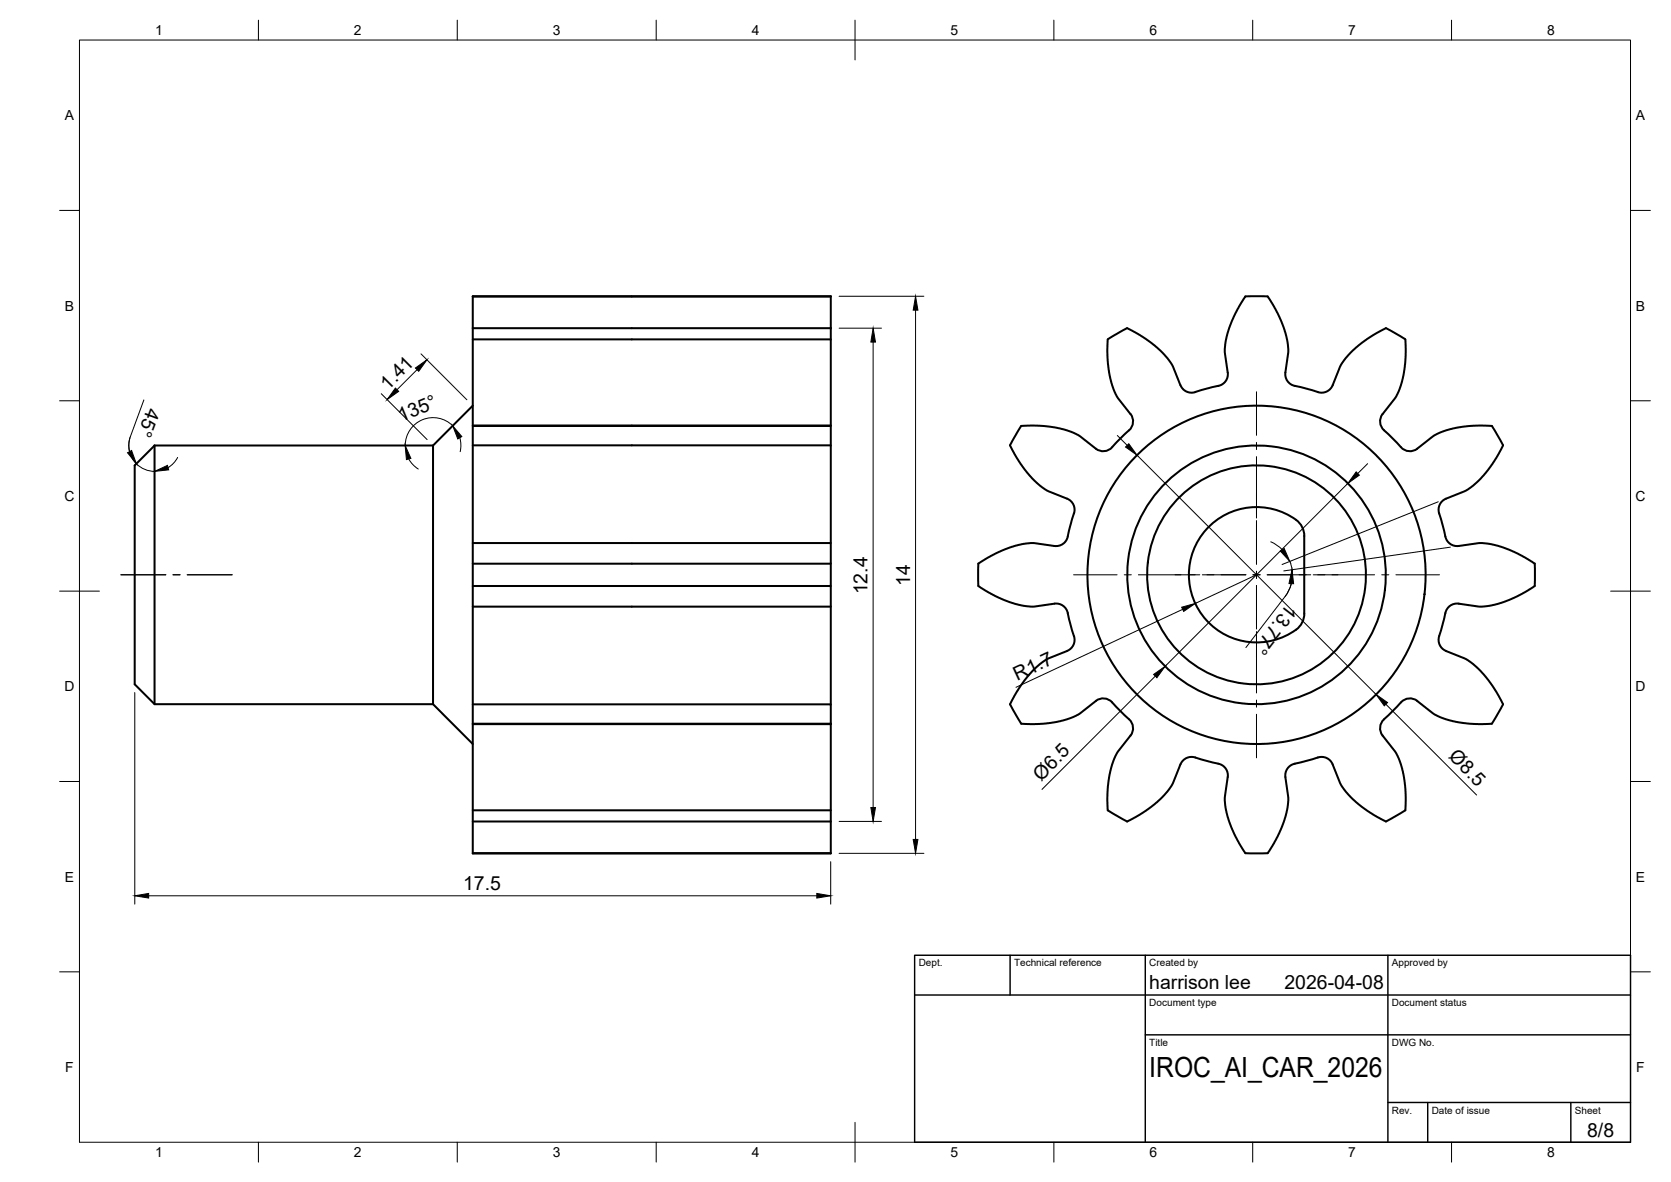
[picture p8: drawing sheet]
<svg xmlns="http://www.w3.org/2000/svg" width="420mm" height="297mm" viewBox="0 0 420 297" stroke-linecap="round" stroke-linejoin="round" font-family="sans-serif">
<!-- layer: Visible -->
<g fill="none" stroke="#000" stroke-width=".51">
<path d="M118.9 74.5h90M313.1 74.5h5.6l2 3.3 2.1 4.6 .9 3.6 .2 2.4-.7 5.2M313.1 74.5l-1.6 2.6-1.3 2.6-1.1 2.7-.7 2.3-.4 3.7 .7 5.2a3.1 3.1 0 0 1-3.1 3.5l-4.3 1.2a3.1 3.1 0 0 1-4.5-1.5l-1.9-4.7-1.3-2-3.3-3.3-3.6-2.5-3.3-1.8-4.9 2.8M118.9 82.5v-8h90v8M118.9 82.5v132h90v-32.5M118.9 82.5h90M118.9 85.3h90M208.9 82.5v94.5M278.5 85.3l-.1 3.3 .2 3 .4 2.8 .7 2.5 1.2 2.9 3.3 4.3a3.1 3.1 0 0 1-.9 4.5l-3.2 3.2a3.1 3.1 0 0 1-4.5 1M353.4 85.3l-4.9-2.8-3.4 1.8-3.5 2.5-3.3 3.3-1.3 2-1.9 4.7a3.1 3.1 0 0 1-4.5 1.5l-4.3-1.2a3.1 3.1 0 0 1-3.1-3.5M353.4 85.3l.1 3.3-.2 3-.4 2.8-.7 2.5-1.3 2.9-3.3 4.2a3.1 3.1 0 0 0 1 4.6l3.1 3.2a3.1 3.1 0 0 0 4.6 1l4.3-3.3 2.9-1.3 2.5-.7 2.9-.4 2.9-.2 3.3 .1M38.9 112l-5 5v55l5 5h70"/>
<path d="M38.9 112v65M108.9 112v65M118.9 101.9l-10 10.1h-70M118.9 107h90M118.9 111.9h90M118.9 106.9h90M275.5 112.8l-4.5-3.5-2.6-1.1-3.5-.8-4.1-.4h-4l-1.5 2.4-1.3 2.5 1.8 3.4 2.5 3.5 2.3 2.4 2.2 1.8 5.5 2.3a3.1 3.1 0 0 1 1.5 4.4l-1.2 4.4a3.1 3.1 0 0 1-3.5 3.1M375.1 107l2.8 4.9-1.8 3.4-2.5 3.5-3.3 3.3-2 1.4-4.7 1.8a3.1 3.1 0 0 0-1.5 4.4l1.3 5.1M118.9 136.5h90M265.1 137.2l-5.2-.7-2.4 .2-3.6 .9-4.7 2.1-3.2 2v5.5M304.4 131.9a16.7 16.7 0 0 1 22.5-.3l.9 1.8 .2 1.3v19.5a5.4 5.4 0 0 1-3.5 4.9 17 17 0 0 1-22.2-4.6 17 17 0 0 1 2.1-22.6zM363.4 134.8a3 3 0 0 0 3.4 2.4l5.2-.7 2.4 .2 3.6 .9 4.7 2.1 3.2 1.9v5.6"/>
<path d="M118.9 141.7h90M118.9 147.3h90M118.9 152.4h90M246 147.3l2.6 1.6 2.6 1.3 2.7 1.1 2.2 .7 3.8 .4 5.2-.7M265.1 151.7a3.1 3.1 0 0 1 3.5 3.1l1.2 4.3a3.1 3.1 0 0 1-1.5 4.5M363.4 154.1l-1.3 5a3.1 3.1 0 0 0 1.5 4.5M385.9 147.3l-2.6 1.6-2.6 1.3-2.7 1.1-2.2 .7-3.8 .4-5.2-.7a2.99 2.99 0 0 0-3.4 2.4M108.9 177l10 10M118.9 177h90v4.9M268.3 163.6l-5.1 2.1-2.6 2-1.8 1.8-2.1 2.7-2.7 4.8M275.5 176.2l-4.2 3.3-2.1 1-4.3 1.1-4.1 .4-4-.2-2.8-4.8M275.6 176.1a3.1 3.1 0 0 1 4.5 1l3.8 3.6"/>
<path d="M363.6 163.6l4.7 1.9 2 1.3 3.3 3.3 2.5 3.6 1.8 3.3-2.8 4.9M118.9 181.9l90 .1M118.9 182h90M283.9 180.8a2.99 2.99 0 0 1 .4 4.1l-3.5 4.5-1.1 2.7-.9 3.4-.4 4.1 .1 4 2.4 1.5 2.5 1.3 3.3-1.8 3.6-2.5 2.4-2.3 1.8-2.2 2.3-5.5a3.1 3.1 0 0 1 4.5-1.5l4.3 1.2a3.1 3.1 0 0 1 3.1 3.5l-.7 5.2 .4 3.8 .7 2.2 1.1 2.7 1.3 2.6 1.6 2.6M323.2 195.3l.7 5.2-.2 2.4-.9 3.6-2.1 4.7-1.9 3.2h-5.7M348 180.7l3.7-3.6a3.2 3.2 0 0 1 4.7-1l4.2 3.4 2.9 1.2 2.5 .7 2.9 .4 2.9 .2 3.3-.1M348 180.8a3 3 0 0 0-.4 4.1l3.5 4.5 1.1 2.7 .8 3.4 .4 4.1v4l-2.5 1.5-2.4 1.3-3.4-1.8-3.5-2.5-2.4-2.3-1.8-2.2-2.3-5.5a3.1 3.1 0 0 0-4.5-1.5l-4.3 1.2a3.1 3.1 0 0 0-3.1 3.5M118.9 203.6h90M118.9 214.4h90M118.9 206.4h90"/>
<circle cx="315.9" cy="144.5" r="42.5"/>
<circle cx="315.9" cy="144.5" r="32.5"/>
<circle cx="315.9" cy="144.5" r="27.5"/>
</g>
<!-- layer: BORDER -->
<g fill="none" stroke="#000" stroke-width=".25">
<path d="M20 10.1h390v276.9h-390zM65 5.1v5M115 5.1v5M165 5.1v5M215 5.1v10M265 5.1v5M315 5.1v5M365 5.1v5M15 52.9h5M410 52.9h5M15 100.7h5M410 100.7h5"/>
<path d="M15 148.6h10M405 148.6h10M15 196.4h5M410 196.4h5M15 244.2h5M410 244.2h5M65 287v5M115 287v5M165 287v5M215 282.1v9.9M265 287v5M315 287v5"/>
<path d="M365 287v5"/>
</g>
<!-- layer: TITLEBLOCK -->
<path d="M230 240.1h180v46.9h-180zM230 250h180M254 240.1v9.9M288 240.1v46.9M349 240.1v46.9M288 260.1h122M349 277.1h61M359 277.1v9.9M395 277.1v9.9" fill="none" stroke="#000" stroke-width=".36"/>
<!-- layer: Smart Centers -->
<g fill="none" stroke="#000" stroke-width=".25">
<path d="M315.9 98.5v10.9M315.9 111.2v1.8M315.9 114.8v15.4M315.9 130.8v11M30.4 144.4h11.3M43.5 144.4h1.8M47.1 144.4h11.3M269.9 144.4h11M282.7 144.4h1.8M286.2 144.4h15.5M302.3 144.4h11M315 144.4h1.8"/>
<path d="M315.9 143.6v1.7M315.9 147.1v11M315.9 158.7v15.4M318.6 144.4h11M330.2 144.4h15.4M347.4 144.4h1.8M351 144.4h10.9M315.9 175.9v1.8M315.9 179.5v10.9"/>
</g>
<!-- layer: FD_Dimensions -->
<g fill="none" stroke="#000" stroke-width=".25">
<path d="M211 74.5h21.3M230.2 77.9v133.1M95.9 98.9l11.5 11.6M104.9 92.9l-5.1 5M105.9 88.9l11.5 11.6M211 82.5h10.6M219.5 86v116.9M32.7 110l-.3 1.7 .2 1.8M36.2 100.5l-3.4 9.2a6.5 6.5 0 0 0 6.1 8.8M44.7 115l-1.1 1.4-1.3 1.1M102.8 115.3l1 1.5 1.4 1.1M113.8 107a7 7 0 0 0-7.6-1.5 7 7 0 0 0-4.3 6.4"/>
<path d="M115.6 110l.3 1.8-.2 1.7M280.9 109.4l2.5 2.5M285.9 114.4l60.1 60.1M343.9 116.5l-2.5 2.5M319.5 136.2l1.6 .8 1.3 1.1M338.9 121.5l-45.9 45.9M361.6 126.1l-39.2 15.8M364.7 137.5l-41.9 6M297.4 153.1l-41.9 19.6M315.9 144.4l-15.4 7.2M324.3 141.1a9 9 0 0 1-1.2 8.8l-9.8 12.8M324.7 146.7l-.6 1.6-.9 1.5"/>
<path d="M33.9 174v53.2M290.5 169.9l-28.5 28.5M348.5 177l22.8 22.8M208.9 216.5v10.7M211 214.4h21.3M211 206.4h10.6M37.4 225.1h168"/>
</g>
<g fill="#000" stroke="#000" stroke-width=".25">
<path d="M230.2 74.5l.6 3.4h-1.2zM99.4 97.5l.8 .8-2.9 2.1zM104.5 92.5l2.9-2.1-2.1 2.9zM219.5 82.5l.6 3.5h-1.1zM32.1 113.8l1-.6 1.2 3.4zM38.9 118.5l3.2-1.5 .3 1.1zM101.9 112l1.4 3.2-1.1 .3zM113.8 107l2.3 2.7-1 .6zM283 112.3l.8-.8 2.1 2.9zM341 118.6l.8 .8-2.9 2.1zM321.9 138.5l1-.7 1.4 3.3zM297.1 152.6l3.4-1-2.9 2.1z"/>
<path d="M324.9 143.2l.4 3.5-1.2-.1zM290.1 169.5l2.9-2.1-2.1 2.9zM346 174.5l2.9 2.1-.8 .8zM219 202.9h1.1l-.6 3.5zM229.6 211h1.2l-.6 3.4zM33.9 225.1l3.5-.6v1.2zM205.4 224.5l3.5 .6-3.5 .6z"/>
</g>
<text font-size="7" x="289" y="270.6">IROC_AI_CAR_2026</text>
<g font-size="4.9">
<text x="97.6" y="98.2" transform="rotate(-45 97.6 98.2)">1.41</text>
<text x="37.1" y="102.3" transform="rotate(110 37.1 102.3)">45°</text>
<text x="100.9" y="106.1" transform="rotate(-22 100.9 106.1)">135°</text>
<text x="218.1" y="149.4" transform="rotate(-90 218.1 149.4)">12.4</text>
<text x="228.8" y="147.3" transform="rotate(-90 228.8 147.3)">14</text>
<text x="323.7" y="151.5" transform="rotate(128 323.7 151.5)">13.77°</text>
<text x="255.8" y="171" transform="rotate(-25 255.8 171)">R1.7</text>
<text x="364" y="190.4" transform="rotate(45 364 190.4)">Ø8.5</text>
<text x="261.8" y="196.4" transform="rotate(-45 261.8 196.4)">Ø6.5</text>
<text x="116.5" y="223.7">17.5</text>
<text x="289" y="248.5">harrison lee</text>
<text x="323" y="248.5">2026-04-08</text>
<text x="399.1" y="285.7">8/8</text>
</g>
<g font-size="3.5">
<text x="39" y="8.8">1</text>
<text x="89" y="8.8">2</text>
<text x="139" y="8.8">3</text>
<text x="189" y="8.8">4</text>
<text x="239" y="8.8">5</text>
<text x="289" y="8.8">6</text>
<text x="339" y="8.8">7</text>
<text x="389" y="8.8">8</text>
<text x="16.3" y="30.2">A</text>
<text x="411.3" y="30.2">A</text>
<text x="16.3" y="78">B</text>
<text x="411.3" y="78">B</text>
<text x="16.2" y="125.9">C</text>
<text x="411.2" y="125.9">C</text>
<text x="16.2" y="173.7">D</text>
<text x="411.2" y="173.7">D</text>
<text x="16.3" y="221.6">E</text>
<text x="411.3" y="221.6">E</text>
<text x="16.4" y="269.4">F</text>
<text x="411.4" y="269.4">F</text>
<text x="39" y="290.8">1</text>
<text x="89" y="290.8">2</text>
<text x="139" y="290.8">3</text>
<text x="189" y="290.8">4</text>
<text x="239" y="290.8">5</text>
<text x="289" y="290.8">6</text>
<text x="339" y="290.8">7</text>
<text x="389" y="290.8">8</text>
</g>
<g font-size="2.5">
<text x="231" y="242.9">Dept.</text>
<text x="255" y="242.9">Technical reference</text>
<text x="289" y="242.9">Created by</text>
<text x="350" y="242.9">Approved by</text>
<text x="289" y="252.8">Document type</text>
<text x="350" y="252.8">Document status</text>
<text x="289" y="262.9">Title</text>
<text x="350" y="262.9">DWG No.</text>
<text x="350" y="279.9">Rev.</text>
<text x="360" y="279.9">Date of issue</text>
<text x="396" y="279.9">Sheet</text>
</g>
</svg>
